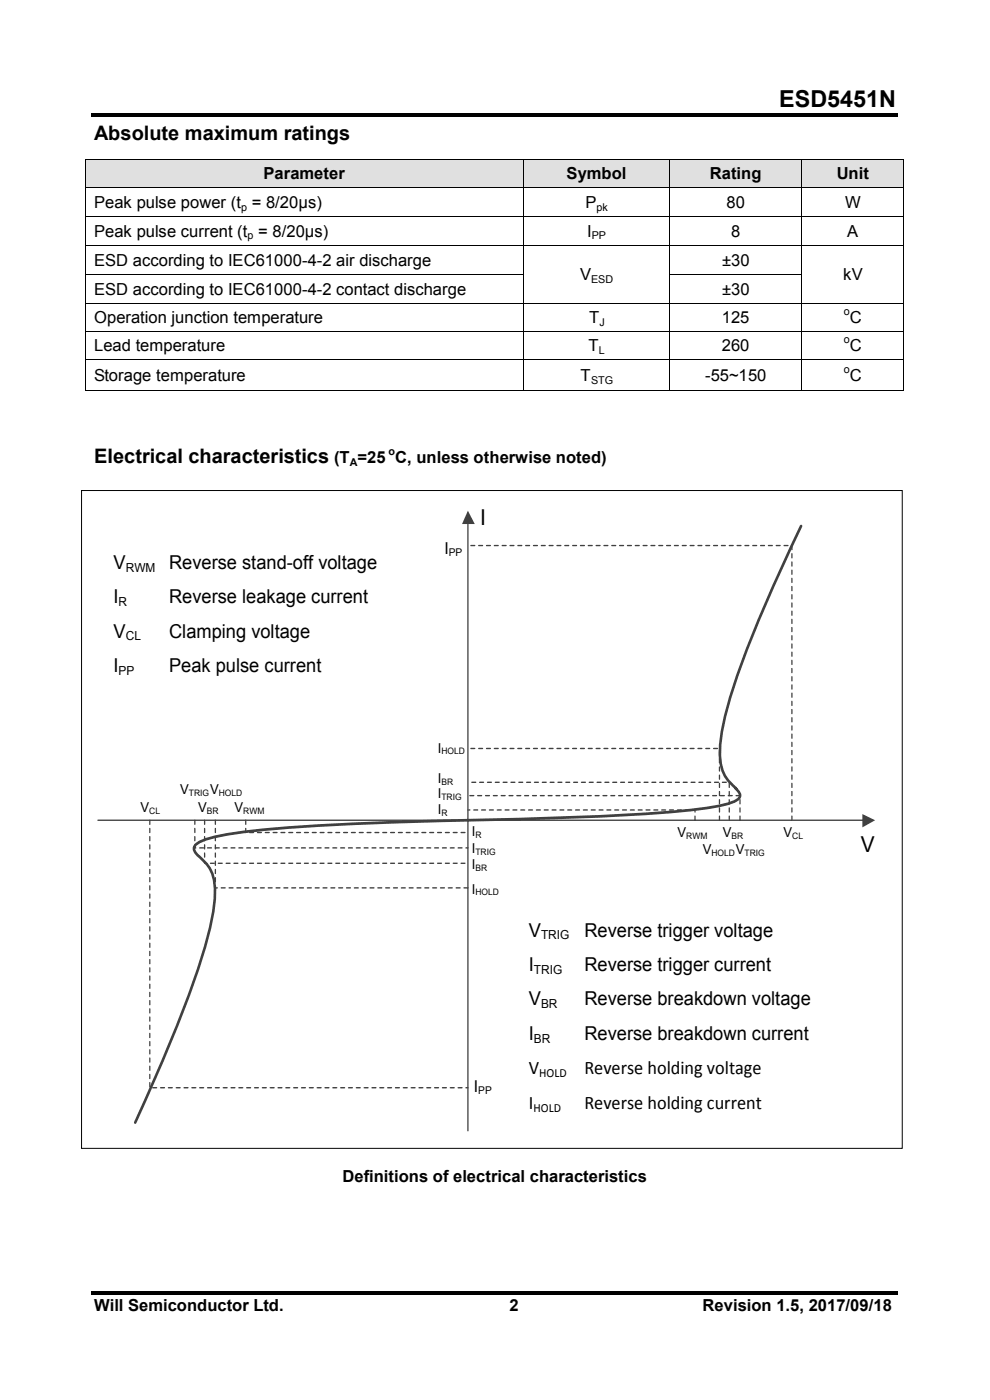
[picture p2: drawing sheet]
<svg xmlns="http://www.w3.org/2000/svg" width="210mm" height="297mm" viewBox="0 0 210 297" stroke-linecap="round" stroke-linejoin="round" font-family="sans-serif">
<g fill="#000">
<path d="M19.5 24.1h171v.7h-171z" fill-rule="evenodd"/>
<path d="M19.5 273.8h171v.8h-171z" fill-rule="evenodd"/>
</g>
<path d="M18.2 33.9h92.9" fill="none" stroke="#e0e0e0" stroke-width=".21"/>
<g fill="#e0e0e0">
<path d="M18.2 34h1.8v5.5h-1.8z" fill-rule="evenodd"/>
<path d="M109.2 34h1.9v5.5h-1.9z" fill-rule="evenodd"/>
</g>
<path d="M18.2 39.6h92.9" fill="none" stroke="#e0e0e0" stroke-width=".21"/>
<path d="M20 34h89.2v5.5h-89.2z" fill-rule="evenodd" fill="#e0e0e0"/>
<path d="M111.2 33.9h30.8" fill="none" stroke="#e0e0e0" stroke-width=".21"/>
<g fill="#e0e0e0">
<path d="M111.2 34h1.8v5.5h-1.8z" fill-rule="evenodd"/>
<path d="M140.1 34h1.9v5.5h-1.9z" fill-rule="evenodd"/>
</g>
<path d="M111.2 39.6h30.8" fill="none" stroke="#e0e0e0" stroke-width=".21"/>
<path d="M113 34h27.1v5.5h-27.1z" fill-rule="evenodd" fill="#e0e0e0"/>
<path d="M142.1 33.9h27.9" fill="none" stroke="#e0e0e0" stroke-width=".21"/>
<g fill="#e0e0e0">
<path d="M142.1 34h1.9v5.5h-1.9z" fill-rule="evenodd"/>
<path d="M168.2 34h1.8v5.5h-1.8z" fill-rule="evenodd"/>
</g>
<path d="M142.1 39.6h27.9" fill="none" stroke="#e0e0e0" stroke-width=".21"/>
<path d="M144 34h24.2v5.5h-24.2z" fill-rule="evenodd" fill="#e0e0e0"/>
<path d="M170.2 33.9h21.5" fill="none" stroke="#e0e0e0" stroke-width=".21"/>
<g fill="#e0e0e0">
<path d="M170.2 34h1.8v5.5h-1.8z" fill-rule="evenodd"/>
<path d="M189.9 34h1.8v5.5h-1.8z" fill-rule="evenodd"/>
</g>
<path d="M170.2 39.6h21.5" fill="none" stroke="#e0e0e0" stroke-width=".21"/>
<path d="M172 34h17.9v5.5h-17.9z" fill-rule="evenodd" fill="#e0e0e0"/>
<g fill="#000">
<path d="M18 33.7h.2v.1h-.2z" fill-rule="evenodd"/>
<path d="M18 33.7h.2v.1h-.2z" fill-rule="evenodd"/>
<path d="M18 39.7h.2v.1h-.2z" fill-rule="evenodd"/>
<path d="M111.1 33.7h.1v.1h-.1z" fill-rule="evenodd"/>
<path d="M111.1 39.7h.1v.1h-.1z" fill-rule="evenodd"/>
<path d="M141.9 33.7h.2v.1h-.2z" fill-rule="evenodd"/>
<path d="M141.9 39.7h.2v.1h-.2z" fill-rule="evenodd"/>
<path d="M170 33.7h.2v.1h-.2z" fill-rule="evenodd"/>
<path d="M170 39.7h.2v.1h-.2z" fill-rule="evenodd"/>
<path d="M191.7 33.7h.1v.1h-.1z" fill-rule="evenodd"/>
<path d="M191.7 33.7h.1v.1h-.1z" fill-rule="evenodd"/>
<path d="M191.7 39.7h.1v.1h-.1z" fill-rule="evenodd"/>
<path d="M18 45.9h.2v.2h-.2z" fill-rule="evenodd"/>
<path d="M18 52h.2v.1h-.2z" fill-rule="evenodd"/>
<path d="M18 58.2h.2v.2h-.2z" fill-rule="evenodd"/>
<path d="M111.1 45.9h.1v.2h-.1z" fill-rule="evenodd"/>
<path d="M111.1 52h.1v.1h-.1z" fill-rule="evenodd"/>
<path d="M111.1 58.2h.1v.2h-.1z" fill-rule="evenodd"/>
<path d="M141.9 45.9h.2v.2h-.2z" fill-rule="evenodd"/>
<path d="M141.9 52h.2v.1h-.2z" fill-rule="evenodd"/>
<path d="M141.9 58.2h.2v.2h-.2z" fill-rule="evenodd"/>
<path d="M170 45.9h.2v.2h-.2z" fill-rule="evenodd"/>
<path d="M170 52h.2v.1h-.2z" fill-rule="evenodd"/>
<path d="M170 58.2h.2v.2h-.2z" fill-rule="evenodd"/>
<path d="M191.7 45.9h.1v.2h-.1z" fill-rule="evenodd"/>
<path d="M191.7 52h.1v.1h-.1z" fill-rule="evenodd"/>
<path d="M191.7 58.2h.1v.2h-.1z" fill-rule="evenodd"/>
<path d="M18 64.2h.2v.2h-.2z" fill-rule="evenodd"/>
<path d="M18 70.2h.2v.2h-.2z" fill-rule="evenodd"/>
<path d="M18 76.2h.2v.2h-.2z" fill-rule="evenodd"/>
<path d="M111.1 64.2h.1v.2h-.1z" fill-rule="evenodd"/>
<path d="M111.1 70.2h.1v.2h-.1z" fill-rule="evenodd"/>
<path d="M111.1 76.2h.1v.2h-.1z" fill-rule="evenodd"/>
<path d="M141.9 64.2h.2v.2h-.2z" fill-rule="evenodd"/>
<path d="M141.9 70.2h.2v.2h-.2z" fill-rule="evenodd"/>
<path d="M141.9 76.2h.2v.2h-.2z" fill-rule="evenodd"/>
<path d="M170 64.2h.2v.2h-.2z" fill-rule="evenodd"/>
<path d="M170 70.2h.2v.2h-.2z" fill-rule="evenodd"/>
<path d="M170 76.2h.2v.2h-.2z" fill-rule="evenodd"/>
<path d="M191.7 64.2h.1v.2h-.1z" fill-rule="evenodd"/>
<path d="M191.7 70.2h.1v.2h-.1z" fill-rule="evenodd"/>
<path d="M191.7 76.2h.1v.2h-.1z" fill-rule="evenodd"/>
<path d="M18 82.8h.2v.2h-.2z" fill-rule="evenodd"/>
<path d="M18 82.8h.2v.2h-.2z" fill-rule="evenodd"/>
<path d="M111.1 82.8h.1v.2h-.1z" fill-rule="evenodd"/>
<path d="M141.9 82.8h.2v.2h-.2z" fill-rule="evenodd"/>
<path d="M170 82.8h.2v.2h-.2z" fill-rule="evenodd"/>
<path d="M191.7 82.8h.1v.2h-.1z" fill-rule="evenodd"/>
<path d="M191.7 82.8h.1v.2h-.1z" fill-rule="evenodd"/>
</g>
<g fill="none" stroke="#000" stroke-width=".21">
<path d="M18.1 33.8v5.9M18.1 39.8v6.1M18.2 33.7h92.9M18.2 39.8h92.9M111.1 33.8v5.9M111.1 39.8v6.1M111.2 33.7h30.7M111.2 39.8h30.7M142 33.8v5.9M142 39.8v6.1M142.1 33.7h27.9M142.1 39.8h27.9"/>
<path d="M170.1 33.8v5.9M170.1 39.8v6.1M170.2 33.7h21.5M170.2 39.8h21.5M191.8 33.8v5.9M191.8 39.8v6.1M18.1 46.1v5.9M18.1 52.1v6.1M18.1 58.4v5.8M18.2 46h92.9M18.2 52h92.9M18.2 58.3h92.9"/>
<path d="M111.1 46.1v5.9M111.1 52.1v6.1M111.1 58.4v5.8M111.2 46h30.7M111.2 52h30.7M142 46.1v5.9M142 52.1v6.1M142 58.4v5.8M142.1 46h27.9M142.1 52h27.9M142.1 58.3h27.9M170.1 46.1v5.9"/>
<path d="M170.1 52.1v6.1M170.1 58.4v5.8M170.2 46h21.5M170.2 52h21.5M191.8 46.1v5.9M191.8 52.1v6.1M191.8 58.4v5.8M18.1 64.4v5.8M18.1 70.4v5.8M18.1 76.4v6.4M18.2 64.3h92.9M18.2 70.3h92.9"/>
<path d="M18.2 76.3h92.9M111.1 64.4v5.8M111.1 70.4v5.8M111.1 76.4v6.4M111.2 64.3h30.7M111.2 70.3h30.7M111.2 76.3h30.7M142 64.4v5.8M142 70.4v5.8M142 76.4v6.4M142.1 64.3h27.9M142.1 70.3h27.9"/>
<path d="M142.1 76.3h27.9M170.1 64.4v5.8M170.1 70.4v5.8M170.1 76.4v6.4M170.2 64.3h21.5M170.2 70.3h21.5M170.2 76.3h21.5M191.8 64.4v5.8M191.8 70.4v5.8M191.8 76.4v6.4M18.2 82.9h92.9M111.2 82.9h30.7"/>
<path d="M142.1 82.9h27.9M170.2 82.9h21.5"/>
</g>
<path d="M169.9 111.6a277.7 277.7 0 0 0-14.8 35.6 39.5 39.5 0 0 0-2.3 14 8.2 8.2 0 0 0 3.4 6.1l.2 .3a1.28 1.28 0 0 1 .6 1.3 1.28 1.28 0 0 1-1 1 30.3 30.3 0 0 1-8.9 1.9 575.9 575.9 0 0 1-47.8 2.2" fill="none" stroke="#404040" stroke-width=".57"/>
<path d="M20.8 174h162.3" fill="none" stroke="#404040" stroke-width=".28"/>
<path d="M182.9 172.7l2.7 1.3-2.7 1.5z" fill="#404040"/>
<path d="M99.3 110.7v129.2" fill="none" stroke="#404040" stroke-width=".28"/>
<path d="M99.3 108.3l1.4 2.9h-2.7z" fill="#404040"/>
<path d="M31.8 174v56.8h67.5M41.3 174v5.9h58M43.4 174v9.1h55.4M45.7 174v14.4h53.6M52.1 174v2.6h47.2M147.4 174v-2.2h-48.1M152.6 174v-15.2h-53.3M154.7 174v-8h-55.4M157 174v-5.2h-57.7M168 174v-58.3h-68.7" fill="none" stroke="#404040" stroke-width=".28" stroke-dasharray=".8 .8"/>
<path d="M99.3 174a579.4 579.4 0 0 0-45.6 2.3l-4.9 .6a16.4 16.4 0 0 0-7.1 2.2 1.6 1.6 0 0 0 .5 2.5 8.5 8.5 0 0 1 3.4 7.2 43.9 43.9 0 0 1-2.3 12.8 298.4 298.4 0 0 1-14.6 36.6" fill="none" stroke="#404040" stroke-width=".57"/>
<path d="M17.3 104.1h174.1v139.5h-174.1z" fill="none" stroke="#000" stroke-width=".21"/>
<text font-size="5" x="165.3" y="22.6">ESD5451N</text>
<g font-size="4.6">
<text x="101.8" y="111.3">I</text>
<text x="182.6" y="180.8">V</text>
</g>
<g font-size="4.2">
<text x="20" y="29.7">Absolute maximum ratings</text>
<text x="20" y="98.3">Electrical characteristics</text>
</g>
<g font-size="4.1">
<text x="24.1" y="120.7">V</text>
<text x="35.9" y="120.7">Reverse stand-off voltage</text>
<text x="24.1" y="128">I</text>
<text x="35.9" y="128">Reverse leakage current</text>
<text x="24.1" y="135.3">V</text>
<text x="35.9" y="135.3">Clamping voltage</text>
<text x="24.1" y="142.6">I</text>
<text x="35.9" y="142.6">Peak pulse current</text>
<text x="112.2" y="198.7">V</text>
<text x="124" y="198.7">Reverse trigger voltage</text>
<text x="112.2" y="206">I</text>
<text x="124" y="206">Reverse trigger current</text>
<text x="112.2" y="213.3">V</text>
<text x="124" y="213.3">Reverse breakdown voltage</text>
<text x="112.2" y="220.6">I</text>
<text x="124" y="220.6">Reverse breakdown current</text>
<text x="112.2" y="227.9">V</text>
<text x="124" y="227.9">Reverse holding voltage</text>
<text x="112.2" y="235.4">I</text>
<text x="124" y="235.4">Reverse holding current</text>
</g>
<g font-size="3.5">
<text x="55.9" y="38">Parameter</text>
<text x="120.2" y="38">Symbol</text>
<text x="150.6" y="38">Rating</text>
<text x="177.5" y="38">Unit</text>
<text x="20" y="44.1">Peak pulse power (t = 8/20μs)</text>
<text x="124.2" y="44.1">P</text>
<text x="154.1" y="44.1">80</text>
<text x="179.3" y="44.1">W</text>
<text x="20" y="50.3">Peak pulse current (t = 8/20μs)</text>
<text x="124.6" y="50.3">I</text>
<text x="155.1" y="50.3">8</text>
<text x="179.7" y="50.3">A</text>
<text x="20" y="56.4">ESD according to IEC61000-4-2 air discharge</text>
<text x="123" y="59.4">V</text>
<text x="153.2" y="56.4">±30</text>
<text x="178.9" y="59.4">kV</text>
<text x="20" y="62.5">ESD according to IEC61000-4-2 contact discharge</text>
<text x="153.2" y="62.5">±30</text>
<text x="20" y="68.5">Operation junction temperature</text>
<text x="125" y="68.5">T</text>
<text x="153.1" y="68.5">125</text>
<text x="180.3" y="68.5">C</text>
<text x="20" y="74.6">Lead temperature</text>
<text x="124.9" y="74.6">T</text>
<text x="153.1" y="74.6">260</text>
<text x="180.3" y="74.6">C</text>
<text x="20" y="80.8">Storage temperature</text>
<text x="123.2" y="80.8">T</text>
<text x="149.6" y="80.8">-55~150</text>
<text x="180.3" y="80.8">C</text>
<text x="70.9" y="98.3">(T =25 C, unless otherwise noted)</text>
<text x="94.3" y="117.6">I</text>
<text x="100.5" y="231.7">I</text>
<text x="72.7" y="250.8">Definitions of electrical characteristics</text>
<text x="20" y="278.2">Will Semiconductor Ltd.</text>
<text x="108.1" y="278.2">2</text>
<text x="149" y="278.2">Revision 1.5, 2017/09/18</text>
</g>
<g font-size="2.9">
<text x="92.9" y="159.7">I</text>
<text x="92.9" y="166.1">I</text>
<text x="29.8" y="172.3">V</text>
<text x="38.2" y="168.5">V</text>
<text x="42" y="172.3">V</text>
<text x="44.6" y="168.5">V</text>
<text x="49.8" y="172.3">V</text>
<text x="92.9" y="172.7">I</text>
<text x="92.9" y="169.3">I</text>
<text x="100.1" y="177.3">I</text>
<text x="143.7" y="177.5">V</text>
<text x="153.3" y="177.5">V</text>
<text x="166.2" y="177.5">V</text>
<text x="100.1" y="181">I</text>
<text x="100.1" y="184.4">I</text>
<text x="149.1" y="181.3">V</text>
<text x="156.1" y="181.3">V</text>
<text x="100.1" y="189.6">I</text>
</g>
<g font-size="2.6">
<text x="26.7" y="121.3">RWM</text>
<text x="25.2" y="128.6">R</text>
<text x="26.7" y="135.9">CL</text>
<text x="25.2" y="143.2">PP</text>
<text x="114.8" y="199.3">TRIG</text>
<text x="113.3" y="206.6">TRIG</text>
<text x="114.8" y="213.9">BR</text>
<text x="113.3" y="221.2">BR</text>
<text x="114.4" y="228.5">HOLD</text>
<text x="113.2" y="235.9">HOLD</text>
</g>
<g font-size="2.3">
<text x="51.1" y="44.7">p</text>
<text x="126.5" y="44.7">pk</text>
<text x="52.5" y="50.8">p</text>
<text x="125.5" y="50.8">PP</text>
<text x="125.4" y="60">ESD</text>
<text x="127.2" y="69.1">J</text>
<text x="179" y="66.8">o</text>
<text x="127.1" y="75.1">L</text>
<text x="179" y="72.8">o</text>
<text x="125.4" y="81.4">STG</text>
<text x="179" y="79">o</text>
<text x="74.2" y="98.9">A</text>
<text x="82.4" y="96.5">o</text>
<text x="95.2" y="118.1">PP</text>
<text x="101.5" y="232.1">PP</text>
</g>
<g font-size="1.9">
<text x="93.7" y="160.1">HOLD</text>
<text x="93.7" y="166.5">BR</text>
<text x="31.7" y="172.7">CL</text>
<text x="40.1" y="168.9">TRIG</text>
<text x="43.9" y="172.7">BR</text>
<text x="46.4" y="168.9">HOLD</text>
<text x="51.6" y="172.7">RWM</text>
<text x="93.7" y="173.1">R</text>
<text x="93.7" y="169.7">TRIG</text>
<text x="100.9" y="177.7">R</text>
<text x="145.6" y="177.9">RWM</text>
<text x="155.2" y="177.9">BR</text>
<text x="168.1" y="177.9">CL</text>
<text x="100.9" y="181.4">TRIG</text>
<text x="100.9" y="184.9">BR</text>
<text x="150.9" y="181.7">HOLD</text>
<text x="158" y="181.7">TRIG</text>
<text x="100.9" y="190">HOLD</text>
</g>
</svg>
